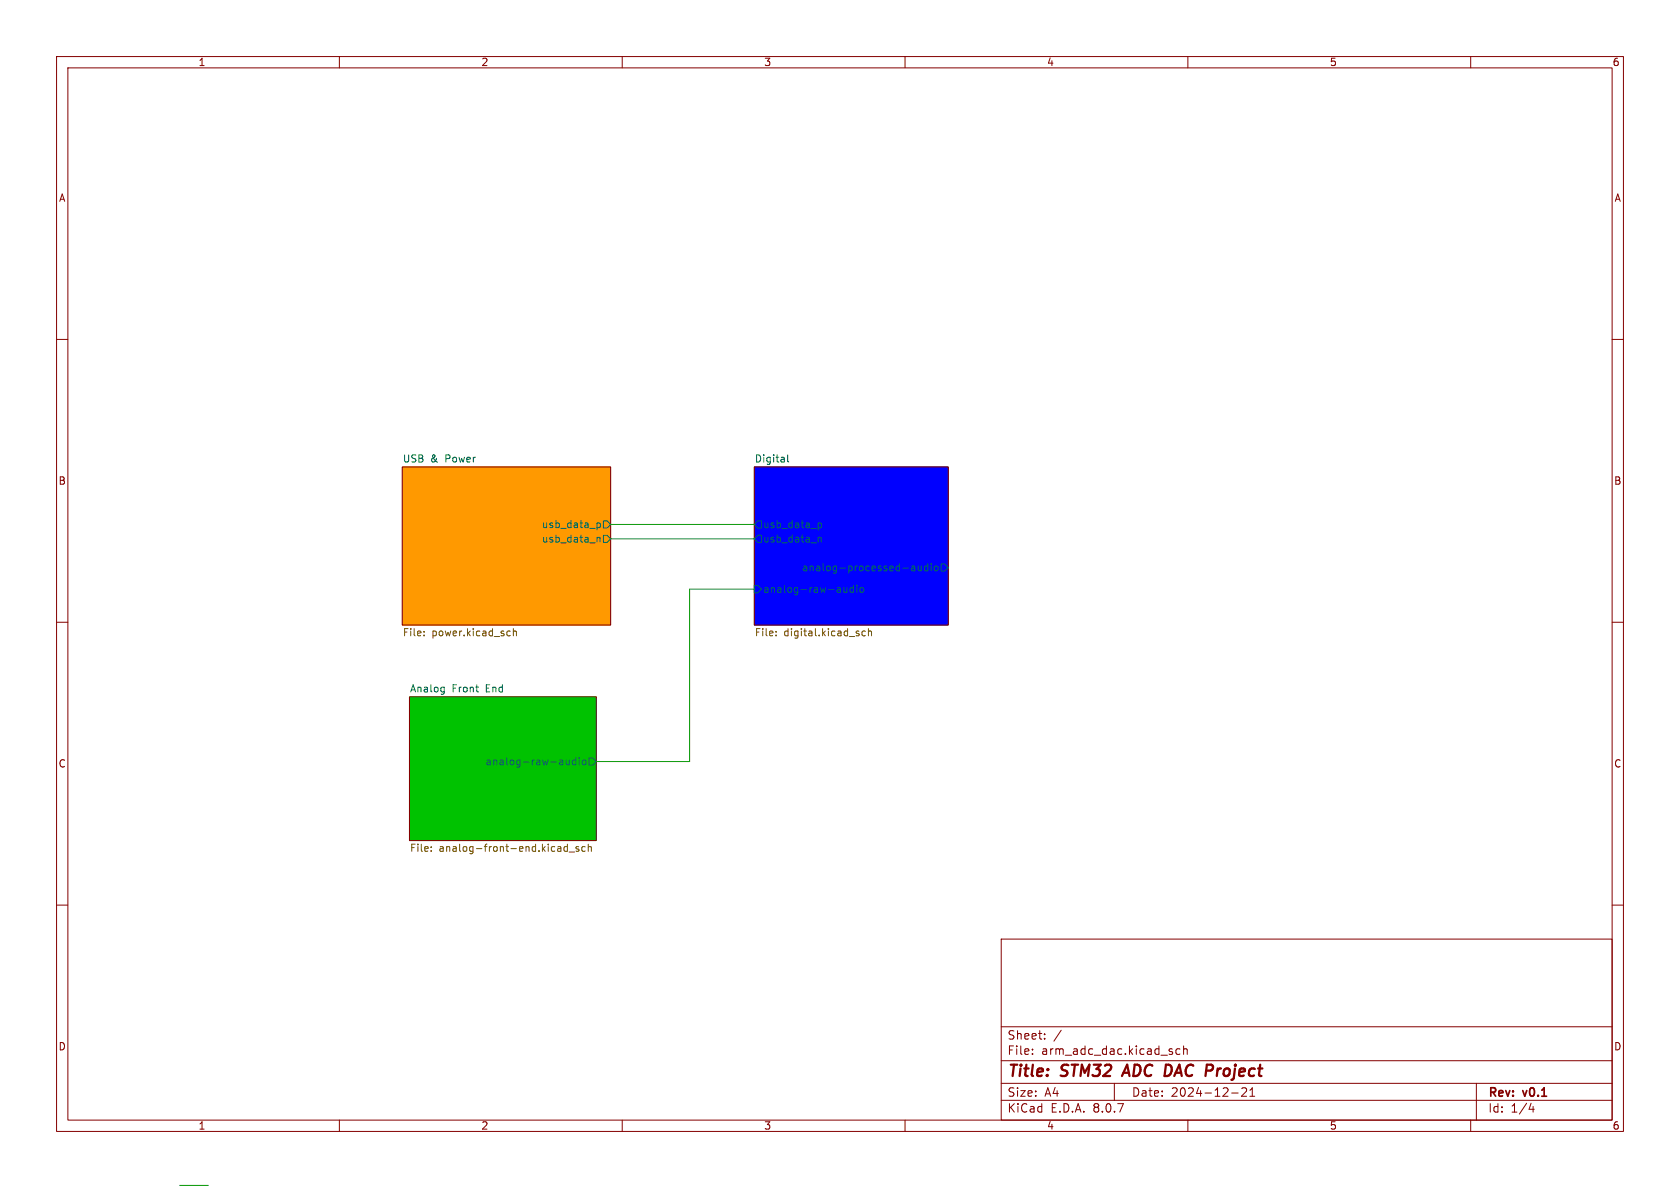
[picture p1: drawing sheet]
<svg xmlns="http://www.w3.org/2000/svg" width="297mm" height="210mm" viewBox="0 0 297 210" stroke-linecap="round" stroke-linejoin="round" font-family="sans-serif">
<g fill="none" stroke="#840000" stroke-width=".18">
<path d="M10 10h277v190h-277zM12 12h273v186h-273zM60 10v2M110 10v2M160 10v2M210 10v2M260 10v2M10 60h2M285 60h2M71.1 82.6h36.8v27.9h-36.8zM133.3 82.6h34.3v27.9h-34.3zM10 110h2"/>
<path d="M285 110h2M72.4 123.2h33v25.4h-33zM10 160h2M177 166h108v32h-108zM285 160h2M60 198v2M110 198v2M160 198v2M177 194.5h108M177 191.5h108M177 187.5h108M177 181.5h108"/>
<path d="M182.5 186.3v.1M182.5 185.5v.1M184.7 183.6v.1M184.7 182.8v.1M187.6 182.1l-1.3 2M197 191.5v3M207.1 185.9l.2 .2-.2 .3M207.1 185.4l.1 .1M208.6 185.5l-.4-.1-.3 .3v.4l.1 .2h.6M209.2 185.5l.3-.1 .3 .1 .1 .9M209.2 184.9v1.5M210 198v2"/>
<path d="M217.7 193.2h1.2M220.3 192.4v.5l-.8 .9h.9M221 193.8h.8M221 192.7l.4-.4v1.5M260 198v2M261 191.5v6.5M270.7 195l-.4 1.1h.9M271 195.6v1"/>
</g>
<path d="M199.3 188.2l-1 2" fill="none" stroke="#840000" stroke-width=".4"/>
<path d="M72.4 123.2h33v25.4h-33z" fill="#00c200" stroke="#00c200" stroke-width=".18"/>
<path d="M71.1 82.6h36.8v27.9h-36.8z" fill="#f90" stroke="#f90" stroke-width=".18"/>
<path d="M133.3 82.6h34.3v27.9h-34.3z" fill="#00f" stroke="#00f" stroke-width=".18"/>
<g fill="none" stroke="#006464" stroke-width=".18">
<path d="M105.5 92.4v1.3M105.5 95v.8M105.5 92.5l.4-.1 .2 .3-.1 .5h-.5M105.5 95.1l.2-.1h.3l.1 .8M106.7 92.1h.6l.6 .6-.6 .6h-.6zM106.7 94.6h.6l.6 .7-.6 .6h-.6zM134 94.6h.6v1.3h-.6l-.7-.6zM134 92.1h.6v1.2h-.6l-.7-.6zM139.3 80.4v1.1l.1 .2M144.6 92.5l.4-.1 .3 .3-.2 .5h-.5M144.6 95.1l.2-.1h.3l.1 .8M144.6 92.4v1.3"/>
<path d="M144.6 95v.8M164 99.6v1.3M164.6 99.6v.2M166.4 99.7h.6l.6 .6-.6 .7h-.6zM133.3 103.5h.7l.6 .6-.6 .7h-.7zM149.2 103.9v.8h.3l.2-.1M149.7 103.9v.8M150.9 103.9h-.4l-.2 .2 .1 .6h.5M150.9 103.4v1.3M151.5 103.4v.2M151.5 103.9v.8M152.1 104l.2-.1 .3 .1 .1 .5-.1 .2h-.3l-.2-.1z"/>
<path d="M161.2 100.1h.5v.8M161.2 100.8h.5M161.7 100.4l-.5 .1M162.3 100.1l.1 .7 .3 .1 .2-.1M162.9 100.1v.8M164 100.1h-.3l-.3 .2 .1 .5h.5M164.6 100.1v.8M165.2 100.2l.2-.1 .4 .1v.5l-.1 .1-.3 .1-.2-.1zM78.2 121.5h.3M78.5 121.5v1l-.2 .2M78.5 122.3h-.3M100.1 134.4l.1 .7 .3 .1 .1-.1"/>
<path d="M100.6 134.4v.8M101.8 134.4h-.4l-.2 .2 .1 .5h.5M101.8 133.9v1.3M102.4 133.9v.2M102.4 134.4v.8M103 134.5l.2-.1 .3 .1 .1 .5-.1 .1-.3 .1-.2-.1zM104.1 134h.7l.6 .6-.6 .7h-.7z"/>
</g>
<g fill="none" stroke="#725600" stroke-width=".18">
<path d="M75 112.3v.1M75 111.6v.1M89.8 111.6h.4M90.2 112.3l-.4 .1M90.8 111.7l.1-.1h.3l.1 .8M90.8 111.1v1.3M137.2 112.3v.1M137.2 111.6v.1M153 111.6h-.4l-.2 .2 .1 .5h.5M153.5 111.7l.2-.1h.3l.1 .8M153.5 111.1v1.3M76.2 150.4v.1"/>
<path d="M76.2 149.7v.1M100.3 149.2v1.3M100.3 149.7h-.4l-.2 .2 .1 .5h.5M100.6 150.6h1M102.3 149.7h-.3l-.2 .1 .1 .2 .4 .1v.3h-.5M103.5 149.7h-.4l-.3 .2 .2 .5h.5M104 149.8l.2-.1h.3v.8M104 149.2v1.3"/>
</g>
<path d="M107.9 92.7h25.4M107.9 95.3h25.4M133.3 104.1h-11.4v30.5h-16.5M31.7 209.6h5.1" fill="none" stroke="#009600" stroke-width=".18"/>
<g font-size="2.8" fill="#840000">
<text x="178" y="190.9">Title:</text>
<text x="187.7" y="190.9">STM32</text>
<text x="199.5" y="190.9">ADC DAC Project</text>
</g>
<g font-size="2.1" fill="#840000">
<text x="178" y="184">Sheet:</text>
<text x="178" y="186.7">File:</text>
<text x="184.1" y="186.7">arm_adc_dac.kicad_sch</text>
<text x="178" y="196.9">KiCad</text>
<text x="178" y="194.1">Size:</text>
<text x="184.7" y="194.1">A4</text>
<text x="185.7" y="196.9">E.D.A.</text>
<text x="193.3" y="196.9">8.0.7</text>
<text x="200" y="194.1">Date:</text>
<text x="207" y="194.1">2024-12-21</text>
<text x="263" y="194.3">Rev:</text>
<text x="263" y="196.9">Id:</text>
<text x="267.1" y="196.9">1/4</text>
<text x="269.4" y="194.3">v0.1</text>
</g>
<g font-size="1.8" fill="#840000">
<text x="35" y="11.9">1</text>
<text x="85" y="11.9">2</text>
<text x="135" y="11.9">3</text>
<text x="185" y="11.9">4</text>
<text x="235" y="11.9">5</text>
<text x="285" y="11.9">6</text>
<text x="10.3" y="35.9">A</text>
<text x="285.3" y="35.9">A</text>
<text x="10.3" y="85.9">B</text>
<text x="285.3" y="85.9">B</text>
<text x="10.3" y="135.9">C</text>
<text x="285.3" y="135.9">C</text>
<text x="10.3" y="185.9">D</text>
<text x="285.3" y="185.9">D</text>
<text x="35" y="199.9">1</text>
<text x="85" y="199.9">2</text>
<text x="135" y="199.9">3</text>
<text x="185" y="199.9">4</text>
<text x="235" y="199.9">5</text>
<text x="285" y="199.9">6</text>
</g>
<g font-size="1.8" fill="#006464">
<text x="71.1" y="81.8">USB</text>
<text x="76.1" y="81.8">&amp;</text>
<text x="78.8" y="81.8">Power</text>
<text x="133.3" y="81.8">Digital</text>
<text x="95.7" y="93.6">usb_data_p</text>
<text x="134.8" y="93.6">usb_data_p</text>
<text x="95.7" y="96.1">usb_data_n</text>
<text x="134.8" y="96.1">usb_data_n</text>
<text x="141.7" y="101.2">analog-processed-audio</text>
<text x="134.8" y="105">analog-raw-audio</text>
<text x="72.4" y="122.5">Analog</text>
<text x="79.9" y="122.5">Front</text>
<text x="86" y="122.5">End</text>
<text x="85.7" y="135.5">analog-raw-audio</text>
</g>
<g font-size="1.8" fill="#725600">
<text x="71.1" y="112.8">File:</text>
<text x="76.3" y="112.8">power.kicad_sch</text>
<text x="133.3" y="112.8">File:</text>
<text x="138.6" y="112.8">digital.kicad_sch</text>
<text x="72.4" y="150.9">File:</text>
<text x="77.6" y="150.9">analog-front-end.kicad_sch</text>
</g>
</svg>
